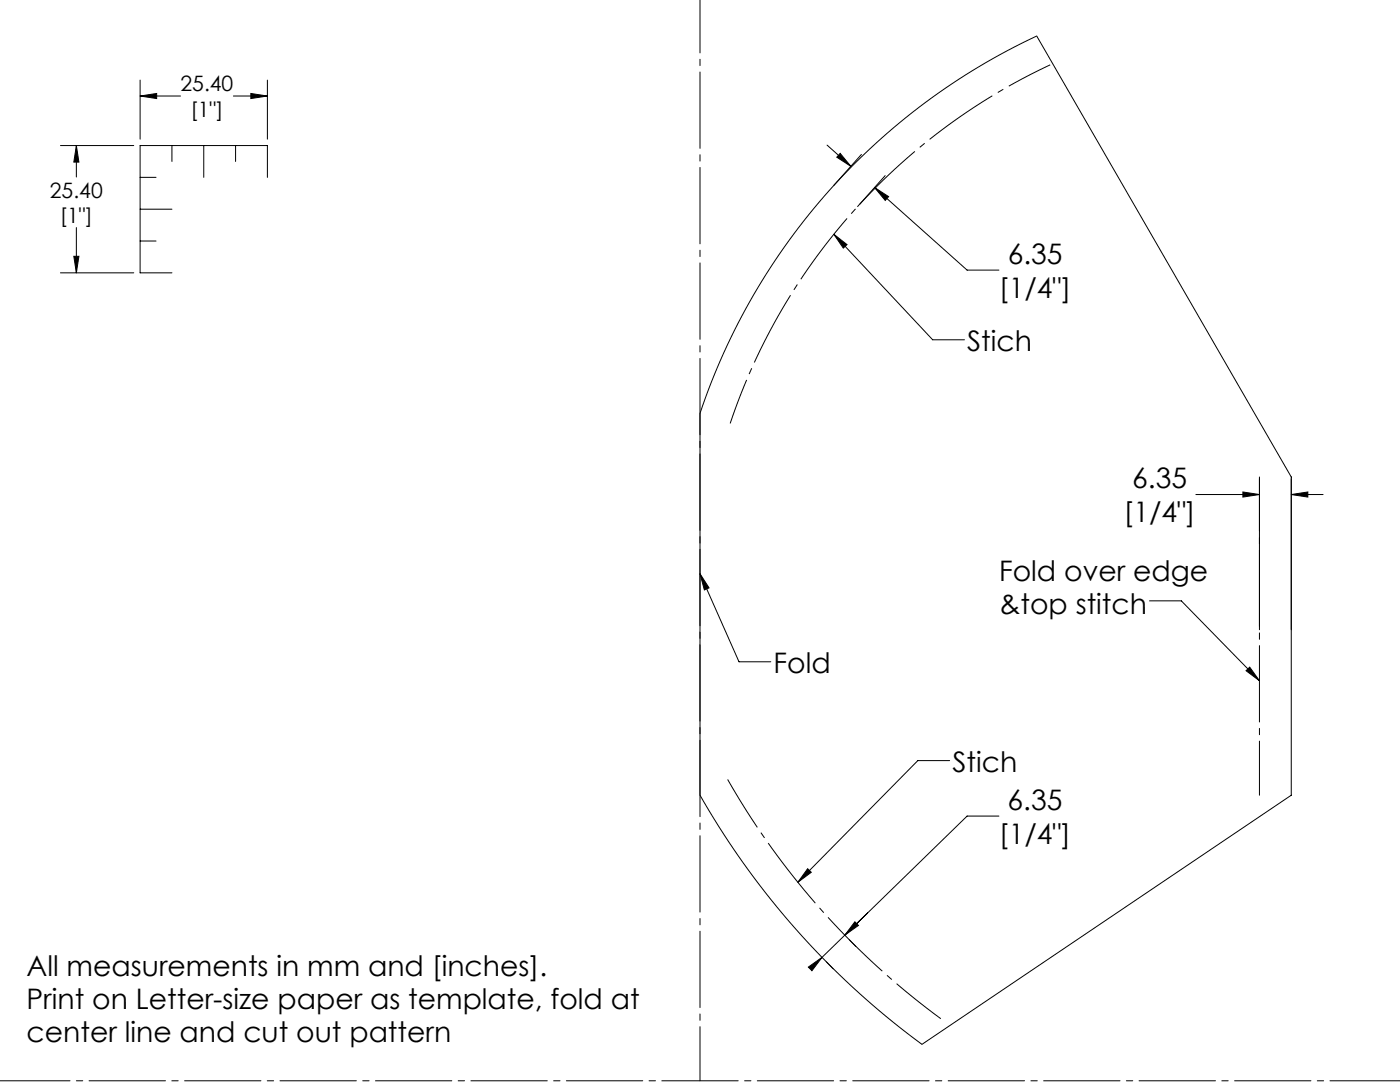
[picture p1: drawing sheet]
<svg xmlns="http://www.w3.org/2000/svg" width="279mm" height="216mm" viewBox="0 0 279 216" stroke-linecap="round" stroke-linejoin="round" font-family="sans-serif">
<g fill="none" stroke="#000" stroke-width=".2">
<path d="M28 19.2l3.3-.5v1zM28 16v11.8M28 19.2h8M46.6 19.2h6.8M50.1 18.7l3.3 .5-3.3 .5zM53.4 16v11.8M12.1 29h14.6M15.2 29l.5 3.3h-1zM15.2 29v6.3M28 35.4h3.1M34.3 29v3.2M40.7 29v6.4"/>
<path d="M47 29v3.2M53.4 35.4v-6.4h-25.4v25.4h6.3M165.1 29l4.7 4.2M167.7 30.6l2.1 2.6-2.8-1.8zM170 33.2a128 128 0 0 1 36.9-26l50.8 88v63.5l-73.7 49.7a160 160 0 0 1-44.3-49.7v-76.2a128 128 0 0 1 30.3-49.3zM171.9 30.8l-5.5 6.2M174.5 37.4l18.5 16.5h6.4M174.5 37.4l2.8 1.8-.6 .8zM176.7 35l-5.5 6.2M12.1 54.4h14.6M14.7 51.1h1l-.5 3.3zM15.2 45.4v9"/>
<path d="M28 41.7h6.3M28 48.1h3.1M166.4 46.7l19.7 21.1h6.4M166.4 46.7l2.6 2.1-.7 .7zM238.7 98.7h12.7M248 98.2l3.4 .5-3.4 .5zM251.4 95.5v30.2M257.7 98.7h6.4M257.7 98.7l3.3-.5v1zM139.7 114.5l7.8 17.6h6.3M139.7 114.5l1.8 2.8-.9 .4zM229.4 119.9h6.4l15.5 15.9"/>
<path d="M248.7 133.8l.7-.7 1.9 2.7zM189.5 151.8h-6.3l-24 24.2M161.2 173.3l.7 .8-2.7 1.9zM199.4 162.8h-6.4l-29 28.2M161.3 193l2.7-2-2 2.7zM164.9 191.9l1.4 1.4M169.5 187.5l1.3 1.4M170.6 183.9l.7 .8-2.7 1.9z"/>
</g>
<path d="M209.6 12.9a121.7 121.7 0 0 0-63.9 71.6" fill="none" stroke="#000" stroke-width=".2" stroke-dasharray="15.2 1.3 1.3 1.3" stroke-dashoffset="6" stroke-linecap="butt"/>
<path d="M145.2 155.5a153.7 153.7 0 0 0 42.6 47.8" fill="none" stroke="#000" stroke-width=".2" stroke-dasharray="15.2 1.3 1.3 1.3" stroke-dashoffset="4" stroke-linecap="butt"/>
<path d="M0 215.7h279.4" fill="none" stroke="#000" stroke-width=".2" stroke-dasharray="15.2 1.3 1.3 1.3" stroke-dashoffset="1.3"/>
<path d="M251.4 95.2v63.5M139.7 215.7v-215.8" fill="none" stroke="#000" stroke-width=".2" stroke-dasharray="15.2 1.3 1.3 1.3" stroke-dashoffset="4.4"/>
<g fill="#000">
<path d="M28 19.2l3.3-.5v1zM50.1 18.7l3.3 .5-3.3 .5zM15.2 29l.5 3.3h-1zM14.7 51.1h1l-.5 3.3z"/>
<path d="M174.5 37.4l2.8 1.8-.6 .8zM167.7 30.6l2.1 2.6-2.8-1.8zM248 98.2l3.4 .5-3.4 .5zM257.7 98.7l3.3-.5v1zM161.3 193l2.7-2-2 2.7zM170.6 183.9l.7 .8-2.7 1.9z"/>
<path d="M166.4 46.7l2.6 2.1-.7 .7zM161.2 173.3l.7 .8-2.7 1.9zM139.7 114.5l1.8 2.8-.9 .4zM248.7 133.8l.7-.7 1.9 2.7z"/>
</g>
<g font-size="5.6">
<text x="201.1" y="52.7">6.35</text>
<text x="199.4" y="59.4">[1/4&quot;]</text>
<text x="193" y="70">Stich</text>
<text x="226" y="97.5">6.35</text>
<text x="224.2" y="104.2">[1/4&quot;]</text>
<text x="199.4" y="115.9">Fold over edge</text>
<text x="199.4" y="122.6">&amp;top stitch</text>
<text x="154.4" y="134.3">Fold</text>
<text x="190.1" y="153.9">Stich</text>
<text x="201.1" y="161.6">6.35</text>
<text x="199.3" y="168.3">[1/4&quot;]</text>
<text x="5.3" y="194.7">All measurements in mm and [inches].</text>
<text x="5.3" y="201.4">Print on Letter-size paper as template, fold at</text>
<text x="5.3" y="208">center line and cut out pattern</text>
</g>
<g font-size="4.2">
<text x="36" y="18.2">25.40</text>
<text x="38" y="23.3">[1&quot;]</text>
<text x="10" y="39.4">25.40</text>
<text x="11.9" y="44.5">[1&quot;]</text>
</g>
</svg>
